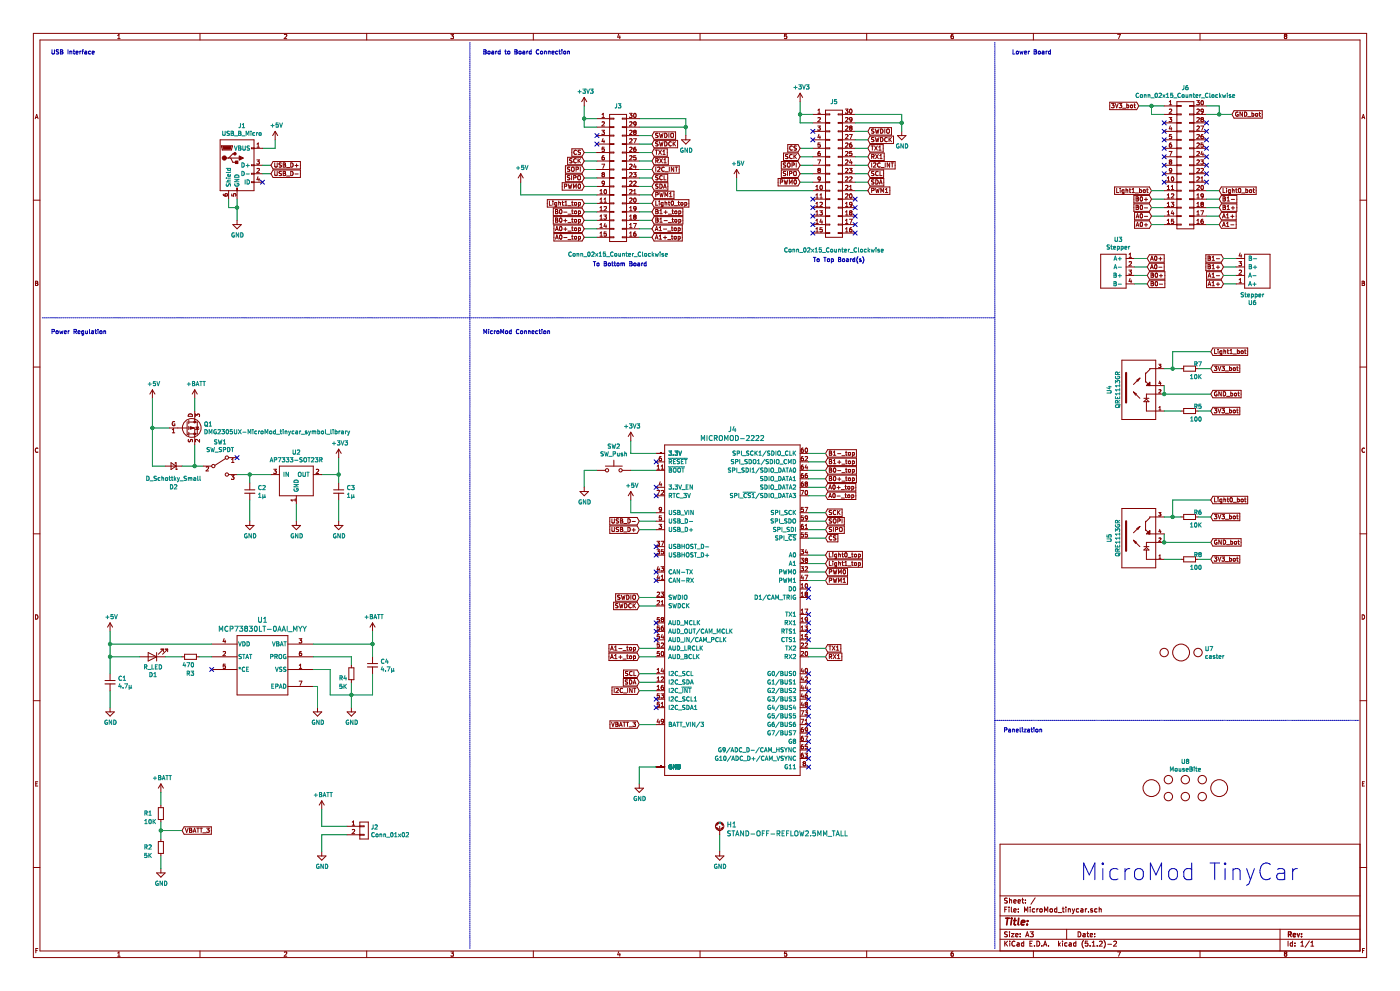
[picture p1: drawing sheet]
EESchema Schematic File Version 4
LIBS:MicroMod_tinycar-cache
EELAYER 29 0
EELAYER END
$Descr A3 16535 11693
encoding utf-8
Sheet 1 1
Title ""
Date ""
Rev ""
Comp ""
Comment1 ""
Comment2 ""
Comment3 ""
Comment4 ""
$EndDescr
$Comp
L MicroMod_tinycar-rescue:MICROMOD-2222-MicroMod_tinycar_symbol_library J4
U 1 1
P 8650 7350
F 0 "J4" H 8650 9636 59  0000 C CNN
F 1 "MICROMOD-2222" H 8650 9531 59  0000 C CNN
F 2 "MicroMod_tinycar_footprint_library:M.2-CONNECTOR-E" H 8650 7350 50  0001 C CNN
F 3 "" H 8650 7350 50  0001 C CNN
	1    8650 7350
	1    0    0    -1  
$EndComp
Text GLabel 7550 6250 0    50   Input ~ 0
USB_D+
Text GLabel 7550 6150 0    50   Input ~ 0
USB_D-
$Comp
L MicroMod_tinycar-rescue:SW_Push-MicroMod_tinycar_symbol_library SW2
U 1 1
P 7250 5550
F 0 "SW2" H 7250 5835 50  0000 C CNN
F 1 "SW_Push" H 7250 5744 50  0000 C CNN
F 2 "MicroMod_tinycar_footprint_library:SW_TL1015AF160QG" H 7250 5750 50  0001 C CNN
F 3 "~" H 7250 5750 50  0001 C CNN
	1    7250 5550
	1    0    0    -1  
$EndComp
$Comp
L MicroMod_tinycar-rescue:GND-MicroMod_tinycar_symbol_library #PWR019
U 1 1
P 6900 5750
F 0 "#PWR019" H 6900 5500 50  0001 C CNN
F 1 "GND" H 6905 5577 50  0000 C CNN
F 2 "" H 6900 5750 50  0001 C CNN
F 3 "" H 6900 5750 50  0001 C CNN
	1    6900 5750
	1    0    0    -1  
$EndComp
Wire Wire Line
	7050 5550 6900 5550
Wire Wire Line
	6900 5550 6900 5750
$Comp
L MicroMod_tinycar-rescue:QRE1113GR U4
U 1 1
P 13450 4650
F 0 "U4" V 13100 4700 50  0000 C CNN
F 1 "QRE1113GR" V 13200 4700 50  0000 C CNN
F 2 "MicroMod_tinycar_footprint_library:QRE1113GR" H 13050 5200 50  0001 L BNN
F 3 "" H 13450 4650 50  0001 L BNN
F 4 "QRE1113GR" H 13250 5300 50  0001 L BNN "MP"
F 5 "5" H 13450 4650 50  0001 L BNN "PARTREV"
	1    13450 4650
	1    0    0    -1  
$EndComp
$Comp
L MicroMod_tinycar-rescue:R_Small-MicroMod_tinycar_symbol_library R5
U 1 1
P 14050 4850
F 0 "R5" V 14100 4700 50  0000 L CNN
F 1 "100" V 13950 4700 50  0000 L CNN
F 2 "MicroMod_tinycar_footprint_library:R_0805_2012Metric" H 14050 4850 50  0001 C CNN
F 3 "~" H 14050 4850 50  0001 C CNN
	1    14050 4850
	0    -1   -1   0   
$EndComp
$Comp
L MicroMod_tinycar-rescue:R_Small-MicroMod_tinycar_symbol_library R7
U 1 1
P 14050 4350
F 0 "R7" V 14100 4200 50  0000 L CNN
F 1 "10K" V 13950 4200 50  0000 L CNN
F 2 "MicroMod_tinycar_footprint_library:R_0805_2012Metric" H 14050 4350 50  0001 C CNN
F 3 "~" H 14050 4350 50  0001 C CNN
	1    14050 4350
	0    -1   -1   0   
$EndComp
Text GLabel 14300 4150 2    50   Input ~ 0
Light1_bot
Wire Wire Line
	13750 4550 13750 4650
$Comp
L MicroMod_tinycar-rescue:C_Small-MicroMod_tinycar_symbol_library C2
U 1 1
P 2950 5800
F 0 "C2" H 3042 5846 50  0000 L CNN
F 1 "1μ" H 3042 5755 50  0000 L CNN
F 2 "MicroMod_tinycar_footprint_library:C_0805_2012Metric" H 2950 5800 50  0001 C CNN
F 3 "~" H 2950 5800 50  0001 C CNN
	1    2950 5800
	1    0    0    -1  
$EndComp
$Comp
L MicroMod_tinycar-rescue:C_Small-MicroMod_tinycar_symbol_library C3
U 1 1
P 4000 5800
F 0 "C3" H 4092 5846 50  0000 L CNN
F 1 "1μ" H 4092 5755 50  0000 L CNN
F 2 "MicroMod_tinycar_footprint_library:C_0805_2012Metric" H 4000 5800 50  0001 C CNN
F 3 "~" H 4000 5800 50  0001 C CNN
	1    4000 5800
	1    0    0    -1  
$EndComp
Wire Wire Line
	2950 5600 3200 5600
Wire Wire Line
	2950 5600 2950 5700
Wire Wire Line
	3800 5600 4000 5600
Wire Wire Line
	4000 5600 4000 5700
Connection ~ 4000 5600
$Comp
L MicroMod_tinycar-rescue:GND-MicroMod_tinycar_symbol_library #PWR08
U 1 1
P 2950 6150
F 0 "#PWR08" H 2950 5900 50  0001 C CNN
F 1 "GND" H 2955 5977 50  0000 C CNN
F 2 "" H 2950 6150 50  0001 C CNN
F 3 "" H 2950 6150 50  0001 C CNN
	1    2950 6150
	1    0    0    -1  
$EndComp
$Comp
L MicroMod_tinycar-rescue:GND-MicroMod_tinycar_symbol_library #PWR010
U 1 1
P 3500 6150
F 0 "#PWR010" H 3500 5900 50  0001 C CNN
F 1 "GND" H 3505 5977 50  0000 C CNN
F 2 "" H 3500 6150 50  0001 C CNN
F 3 "" H 3500 6150 50  0001 C CNN
	1    3500 6150
	1    0    0    -1  
$EndComp
$Comp
L MicroMod_tinycar-rescue:GND-MicroMod_tinycar_symbol_library #PWR015
U 1 1
P 4000 6150
F 0 "#PWR015" H 4000 5900 50  0001 C CNN
F 1 "GND" H 4005 5977 50  0000 C CNN
F 2 "" H 4000 6150 50  0001 C CNN
F 3 "" H 4000 6150 50  0001 C CNN
	1    4000 6150
	1    0    0    -1  
$EndComp
$Comp
L MicroMod_tinycar-rescue:C_Small-MicroMod_tinycar_symbol_library C1
U 1 1
P 1300 8050
F 0 "C1" H 1392 8096 50  0000 L CNN
F 1 "4.7μ" H 1392 8005 50  0000 L CNN
F 2 "MicroMod_tinycar_footprint_library:C_0805_2012Metric" H 1300 8050 50  0001 C CNN
F 3 "~" H 1300 8050 50  0001 C CNN
	1    1300 8050
	1    0    0    -1  
$EndComp
$Comp
L MicroMod_tinycar-rescue:MCP73830LT-0AAI_MYY U1
U 1 1
P 3100 7750
F 0 "U1" H 3100 8187 60  0000 C CNN
F 1 "MCP73830LT-0AAI_MYY" H 3100 8081 60  0000 C CNN
F 2 "MicroMod_tinycar_footprint_library:MCP73830LT-0AAI&slash_MYY" H 3100 8090 60  0001 C CNN
F 3 "" H 2500 7850 60  0000 C CNN
	1    3100 7750
	1    0    0    -1  
$EndComp
$Comp
L MicroMod_tinycar-rescue:R_Small-MicroMod_tinycar_symbol_library R3
U 1 1
P 2250 7750
F 0 "R3" V 2050 7700 50  0000 L CNN
F 1 "470" V 2150 7700 50  0000 L CNN
F 2 "MicroMod_tinycar_footprint_library:R_0805_2012Metric" H 2250 7750 50  0001 C CNN
F 3 "~" H 2250 7750 50  0001 C CNN
	1    2250 7750
	0    -1   -1   0   
$EndComp
$Comp
L MicroMod_tinycar-rescue:C_Small-MicroMod_tinycar_symbol_library C4
U 1 1
P 4400 7850
F 0 "C4" H 4492 7896 50  0000 L CNN
F 1 "4.7μ" H 4492 7805 50  0000 L CNN
F 2 "MicroMod_tinycar_footprint_library:C_0805_2012Metric" H 4400 7850 50  0001 C CNN
F 3 "~" H 4400 7850 50  0001 C CNN
	1    4400 7850
	1    0    0    -1  
$EndComp
$Comp
L MicroMod_tinycar-rescue:+5V-MicroMod_tinycar_symbol_library #PWR01
U 1 1
P 1300 7450
F 0 "#PWR01" H 1300 7300 50  0001 C CNN
F 1 "+5V" H 1315 7623 50  0000 C CNN
F 2 "" H 1300 7450 50  0001 C CNN
F 3 "" H 1300 7450 50  0001 C CNN
	1    1300 7450
	1    0    0    -1  
$EndComp
$Comp
L MicroMod_tinycar-rescue:+BATT-MicroMod_tinycar_symbol_library #PWR017
U 1 1
P 4400 7450
F 0 "#PWR017" H 4400 7300 50  0001 C CNN
F 1 "+BATT" H 4415 7623 50  0000 C CNN
F 2 "" H 4400 7450 50  0001 C CNN
F 3 "" H 4400 7450 50  0001 C CNN
	1    4400 7450
	1    0    0    -1  
$EndComp
Wire Wire Line
	1300 7450 1300 7600
$Comp
L MicroMod_tinycar-rescue:GND-MicroMod_tinycar_symbol_library #PWR02
U 1 1
P 1300 8350
F 0 "#PWR02" H 1300 8100 50  0001 C CNN
F 1 "GND" H 1305 8177 50  0000 C CNN
F 2 "" H 1300 8350 50  0001 C CNN
F 3 "" H 1300 8350 50  0001 C CNN
	1    1300 8350
	1    0    0    -1  
$EndComp
Wire Wire Line
	1300 8150 1300 8350
Wire Wire Line
	4400 7450 4400 7600
Wire Wire Line
	3700 7600 4400 7600
Connection ~ 4400 7600
Wire Wire Line
	4400 7600 4400 7750
$Comp
L MicroMod_tinycar-rescue:GND-MicroMod_tinycar_symbol_library #PWR016
U 1 1
P 4150 8350
F 0 "#PWR016" H 4150 8100 50  0001 C CNN
F 1 "GND" H 4155 8177 50  0000 C CNN
F 2 "" H 4150 8350 50  0001 C CNN
F 3 "" H 4150 8350 50  0001 C CNN
	1    4150 8350
	1    0    0    -1  
$EndComp
Wire Wire Line
	3700 7750 4150 7750
Wire Wire Line
	4150 7750 4150 7850
Wire Wire Line
	4150 8050 4150 8200
Wire Wire Line
	4400 7950 4400 8200
Wire Wire Line
	4400 8200 4150 8200
Connection ~ 4150 8200
Wire Wire Line
	4150 8200 4150 8350
Wire Wire Line
	3700 7900 3900 7900
Wire Wire Line
	3900 7900 3900 8200
Wire Wire Line
	3900 8200 4150 8200
$Comp
L MicroMod_tinycar-rescue:LED-MicroMod_tinycar_symbol_library D1
U 1 1
P 1800 7750
F 0 "D1" H 1793 7966 50  0000 C CNN
F 1 "R_LED" H 1793 7875 50  0000 C CNN
F 2 "MicroMod_tinycar_footprint_library:LED_0805_2012Metric" H 1800 7750 50  0001 C CNN
F 3 "~" H 1800 7750 50  0001 C CNN
	1    1800 7750
	-1   0    0    1   
$EndComp
Wire Wire Line
	1300 7600 2500 7600
Wire Wire Line
	1300 7600 1300 7750
Connection ~ 1300 7600
Wire Wire Line
	1300 7750 1650 7750
Connection ~ 1300 7750
Wire Wire Line
	1300 7750 1300 7950
Wire Wire Line
	1950 7750 2150 7750
Wire Wire Line
	2350 7750 2500 7750
$Comp
L MicroMod_tinycar-rescue:R_Small-MicroMod_tinycar_symbol_library R4
U 1 1
P 4150 7950
F 0 "R4" H 4000 7900 50  0000 L CNN
F 1 "5K" H 4000 7800 50  0000 L CNN
F 2 "MicroMod_tinycar_footprint_library:R_0805_2012Metric" H 4150 7950 50  0001 C CNN
F 3 "~" H 4150 7950 50  0001 C CNN
	1    4150 7950
	1    0    0    -1  
$EndComp
$Comp
L MicroMod_tinycar-rescue:+BATT-MicroMod_tinycar_symbol_library #PWR06
U 1 1
P 2300 4700
F 0 "#PWR06" H 2300 4550 50  0001 C CNN
F 1 "+BATT" H 2315 4873 50  0000 C CNN
F 2 "" H 2300 4700 50  0001 C CNN
F 3 "" H 2300 4700 50  0001 C CNN
	1    2300 4700
	1    0    0    -1  
$EndComp
$Comp
L MicroMod_tinycar-rescue:+5V-MicroMod_tinycar_symbol_library #PWR03
U 1 1
P 1800 4700
F 0 "#PWR03" H 1800 4550 50  0001 C CNN
F 1 "+5V" H 1815 4873 50  0000 C CNN
F 2 "" H 1800 4700 50  0001 C CNN
F 3 "" H 1800 4700 50  0001 C CNN
	1    1800 4700
	1    0    0    -1  
$EndComp
Wire Wire Line
	1800 4700 1800 5050
Wire Wire Line
	1800 5050 2000 5050
Wire Wire Line
	2300 4700 2300 4850
Wire Wire Line
	9550 6550 9750 6550
Wire Wire Line
	9750 6650 9550 6650
Wire Wire Line
	4000 5400 4000 5600
$Comp
L MicroMod_tinycar-rescue:+3V3-MicroMod_tinycar_symbol_library #PWR014
U 1 1
P 4000 5400
F 0 "#PWR014" H 4000 5250 50  0001 C CNN
F 1 "+3V3" H 4015 5573 50  0000 C CNN
F 2 "" H 4000 5400 50  0001 C CNN
F 3 "" H 4000 5400 50  0001 C CNN
	1    4000 5400
	1    0    0    -1  
$EndComp
$Comp
L MicroMod_tinycar-rescue:SW_SPDT-MicroMod_tinycar_symbol_library SW1
U 1 1
P 2600 5500
F 0 "SW1" H 2600 5785 50  0000 C CNN
F 1 "SW_SPDT" H 2600 5694 50  0000 C CNN
F 2 "MicroMod_tinycar_footprint_library:SW_PCM12SMTR" H 2600 5500 50  0001 C CNN
F 3 "~" H 2600 5500 50  0001 C CNN
	1    2600 5500
	1    0    0    -1  
$EndComp
Wire Wire Line
	2800 5600 2950 5600
Connection ~ 2950 5600
Wire Wire Line
	2400 5500 2300 5500
Wire Wire Line
	2300 5500 2300 5250
Wire Wire Line
	13750 4350 13850 4350
Connection ~ 13850 4350
Text GLabel 14400 2250 2    50   Input ~ 0
Light0_bot
Text GLabel 13600 2250 0    50   Input ~ 0
Light1_bot
$Comp
L MicroMod_tinycar-rescue:Conn_02x15_Counter_Clockwise J6
U 1 1
P 13950 1950
F 0 "J6" H 14000 2865 50  0000 C CNN
F 1 "Conn_02x15_Counter_Clockwise" H 14000 2774 50  0000 C CNN
F 2 "MicroMod_tinycar_footprint_library:Bottom_adapter" H 13950 1950 50  0001 C CNN
F 3 "~" H 13950 1950 50  0001 C CNN
	1    13950 1950
	1    0    0    -1  
$EndComp
$Comp
L MicroMod_tinycar-rescue:DMG2305UX-MicroMod_tinycar_symbol_library Q1
U 1 1
P 2200 5050
F 0 "Q1" H 2406 5096 50  0000 L CNN
F 1 "DMG2305UX-MicroMod_tinycar_symbol_library" H 2406 5005 50  0000 L CNN
F 2 "MicroMod_tinycar_footprint_library:DMG2305UX_SOT-23" H 2200 5550 50  0001 C CIN
F 3 "" H 2200 5050 50  0001 L CNN
	1    2200 5050
	1    0    0    -1  
$EndComp
NoConn ~ 2500 7900
$Comp
L MicroMod_tinycar-rescue:Stepper U6
U 1 1
P 14800 3250
F 0 "U6" H 14808 3575 50  0000 C CNN
F 1 "Stepper" H 14808 3484 50  0000 C CNN
F 2 "MicroMod_tinycar_footprint_library:Mini_Stepper" H 14850 3250 50  0001 C CNN
F 3 "" H 14850 3250 50  0001 C CNN
	1    14800 3250
	-1   0    0    1   
$EndComp
$Comp
L MicroMod_tinycar-rescue:Stepper U3
U 1 1
P 13200 3150
F 0 "U3" H 13208 3475 50  0000 C CNN
F 1 "Stepper" H 13208 3384 50  0000 C CNN
F 2 "MicroMod_tinycar_footprint_library:Mini_Stepper" H 13250 3150 50  0001 C CNN
F 3 "" H 13250 3150 50  0001 C CNN
	1    13200 3150
	1    0    0    -1  
$EndComp
Wire Wire Line
	13600 2250 13750 2250
Wire Wire Line
	14250 2250 14400 2250
Wire Wire Line
	1800 5050 1800 5500
Connection ~ 1800 5050
$Comp
L MicroMod_tinycar-rescue:D_Schottky_Small D2
U 1 1
P 2050 5500
F 0 "D2" H 2050 5750 50  0000 C CNN
F 1 "D_Schottky_Small" H 2050 5650 50  0000 C CNN
F 2 "MicroMod_tinycar_footprint_library:D_0805_2012Metric" V 2050 5500 50  0001 C CNN
F 3 "~" V 2050 5500 50  0001 C CNN
	1    2050 5500
	-1   0    0    1   
$EndComp
Wire Wire Line
	1800 5500 1950 5500
Wire Wire Line
	2150 5500 2300 5500
Connection ~ 2300 5500
$Comp
L MicroMod_tinycar-rescue:GND-MicroMod_tinycar_symbol_library #PWR011
U 1 1
P 3750 8350
F 0 "#PWR011" H 3750 8100 50  0001 C CNN
F 1 "GND" H 3755 8177 50  0000 C CNN
F 2 "" H 3750 8350 50  0001 C CNN
F 3 "" H 3750 8350 50  0001 C CNN
	1    3750 8350
	1    0    0    -1  
$EndComp
Wire Wire Line
	3750 8100 3750 8350
Wire Wire Line
	3700 8100 3750 8100
Text GLabel 9750 5750 2    50   Input ~ 0
A0+_top
Text GLabel 9750 5550 2    50   Input ~ 0
B0-_top
Text GLabel 9750 5650 2    50   Input ~ 0
B0+_top
Text GLabel 9750 5850 2    50   Input ~ 0
A0-_top
Wire Wire Line
	9550 5550 9750 5550
Wire Wire Line
	9750 5650 9550 5650
Wire Wire Line
	9550 5750 9750 5750
Wire Wire Line
	9750 5850 9550 5850
Text GLabel 9750 5350 2    50   Input ~ 0
B1-_top
Text GLabel 9750 5450 2    50   Input ~ 0
B1+_top
Text GLabel 7550 7650 0    50   Input ~ 0
A1-_top
Text GLabel 7550 7750 0    50   Input ~ 0
A1+_top
Wire Wire Line
	9550 5450 9750 5450
Wire Wire Line
	9550 5350 9750 5350
Wire Wire Line
	7450 5550 7750 5550
Wire Wire Line
	7550 6150 7750 6150
Wire Wire Line
	7550 6250 7750 6250
Wire Wire Line
	7550 7650 7750 7650
Wire Wire Line
	7750 7750 7550 7750
$Comp
L MicroMod_tinycar-rescue:GND-MicroMod_tinycar_symbol_library #PWR022
U 1 1
P 7550 9250
F 0 "#PWR022" H 7550 9000 50  0001 C CNN
F 1 "GND" H 7555 9077 50  0000 C CNN
F 2 "" H 7550 9250 50  0001 C CNN
F 3 "" H 7550 9250 50  0001 C CNN
	1    7550 9250
	1    0    0    -1  
$EndComp
Wire Wire Line
	7550 9050 7550 9250
Wire Wire Line
	7750 9050 7550 9050
$Comp
L MicroMod_tinycar-rescue:+3V3-MicroMod_tinycar_symbol_library #PWR020
U 1 1
P 7450 5200
F 0 "#PWR020" H 7450 5050 50  0001 C CNN
F 1 "+3V3" H 7465 5373 50  0000 C CNN
F 2 "" H 7450 5200 50  0001 C CNN
F 3 "" H 7450 5200 50  0001 C CNN
	1    7450 5200
	1    0    0    -1  
$EndComp
Wire Wire Line
	7450 5200 7450 5350
Wire Wire Line
	7450 5350 7750 5350
Wire Wire Line
	8500 9850 8500 10050
$Comp
L MicroMod_tinycar-rescue:GND-MicroMod_tinycar_symbol_library #PWR024
U 1 1
P 8500 10050
F 0 "#PWR024" H 8500 9800 50  0001 C CNN
F 1 "GND" H 8505 9877 50  0000 C CNN
F 2 "" H 8500 10050 50  0001 C CNN
F 3 "" H 8500 10050 50  0001 C CNN
	1    8500 10050
	1    0    0    -1  
$EndComp
$Comp
L MicroMod_tinycar-rescue:STAND-OFF-REFLOW2.5MM_TALL-MicroMod_tinycar_symbol_library H1
U 1 1
P 8500 9750
F 0 "H1" H 8580 9771 59  0000 L CNN
F 1 "STAND-OFF-REFLOW2.5MM_TALL" H 8580 9666 59  0000 L CNN
F 2 "MicroMod_tinycar_footprint_library:STAND-OFF-REFLOW-M2.5" H 8500 9750 50  0001 C CNN
F 3 "" H 8500 9750 50  0001 C CNN
	1    8500 9750
	1    0    0    -1  
$EndComp
Wire Wire Line
	3250 1750 3100 1750
Wire Wire Line
	3250 1650 3250 1750
$Comp
L MicroMod_tinycar-rescue:+5V-MicroMod_tinycar_symbol_library #PWR09
U 1 1
P 3250 1650
F 0 "#PWR09" H 3250 1500 50  0001 C CNN
F 1 "+5V" H 3265 1823 50  0000 C CNN
F 2 "" H 3250 1650 50  0001 C CNN
F 3 "" H 3250 1650 50  0001 C CNN
	1    3250 1650
	1    0    0    -1  
$EndComp
$Comp
L MicroMod_tinycar-rescue:USB_B_Micro J1
U 1 1
P 2800 1950
F 0 "J1" H 2857 2417 50  0000 C CNN
F 1 "USB_B_Micro" H 2857 2326 50  0000 C CNN
F 2 "MicroMod_tinycar_footprint_library:USB_Micro-B_Molex_47346-0001" H 2950 1900 50  0001 C CNN
F 3 "" H 2950 1900 50  0001 C CNN
	1    2800 1950
	1    0    0    -1  
$EndComp
$Comp
L MicroMod_tinycar-rescue:GND-MicroMod_tinycar_symbol_library #PWR07
U 1 1
P 2800 2600
F 0 "#PWR07" H 2800 2350 50  0001 C CNN
F 1 "GND" H 2805 2427 50  0000 C CNN
F 2 "" H 2800 2600 50  0001 C CNN
F 3 "" H 2800 2600 50  0001 C CNN
	1    2800 2600
	1    0    0    -1  
$EndComp
Wire Wire Line
	3100 1950 3200 1950
Wire Wire Line
	3100 2050 3200 2050
Text GLabel 3200 2050 2    50   Input ~ 0
USB_D-
Text GLabel 3200 1950 2    50   Input ~ 0
USB_D+
NoConn ~ 3100 2150
$Comp
L MicroMod_tinycar-rescue:Conn_02x15_Counter_Clockwise J5
U 1 1
P 9800 2050
F 0 "J5" H 9850 2900 50  0000 C CNN
F 1 "Conn_02x15_Counter_Clockwise" H 9850 1150 50  0000 C CNN
F 2 "MicroMod_tinycar_footprint_library:Top_adapter" H 9800 2050 50  0001 C CNN
F 3 "~" H 9800 2050 50  0001 C CNN
	1    9800 2050
	1    0    0    -1  
$EndComp
Text Notes 7000 3150 0    50   ~ 0
To Bottom Board
Text Notes 9600 3100 0    50   ~ 0
To Top Board(s)
Wire Notes Line
	500  3750 11750 3750
Wire Notes Line
	11750 500  11750 11200
Text Notes 600  650  0    50   ~ 0
USB Interface
Text Notes 600  3950 0    50   ~ 0
Power Regulation
Text Notes 5700 650  0    50   ~ 0
Board to Board Connection
Text Notes 5700 3950 0    50   ~ 0
MicroMod Connection
Text Notes 11950 650  0    50   ~ 0
Lower Board
$Comp
L MicroMod_tinycar-rescue:+3V3-MicroMod_tinycar_symbol_library #PWR026
U 1 1
P 9450 1200
F 0 "#PWR026" H 9450 1050 50  0001 C CNN
F 1 "+3V3" H 9465 1373 50  0000 C CNN
F 2 "" H 9450 1200 50  0001 C CNN
F 3 "" H 9450 1200 50  0001 C CNN
	1    9450 1200
	1    0    0    -1  
$EndComp
$Comp
L MicroMod_tinycar-rescue:GND-MicroMod_tinycar_symbol_library #PWR027
U 1 1
P 10650 1550
F 0 "#PWR027" H 10650 1300 50  0001 C CNN
F 1 "GND" H 10655 1377 50  0000 C CNN
F 2 "" H 10650 1550 50  0001 C CNN
F 3 "" H 10650 1550 50  0001 C CNN
	1    10650 1550
	1    0    0    -1  
$EndComp
Wire Wire Line
	9450 1200 9450 1350
Wire Wire Line
	9450 1350 9600 1350
Wire Wire Line
	10650 1350 10650 1450
Connection ~ 10650 1450
Wire Wire Line
	10650 1450 10650 1550
Text GLabel 7550 8050 0    50   Input ~ 0
SDA
Text GLabel 7550 7950 0    50   Input ~ 0
SCL
Text GLabel 7550 8150 0    50   Input ~ 0
I2C_INT
Wire Wire Line
	10100 1350 10650 1350
Wire Wire Line
	10100 1450 10650 1450
Text GLabel 9750 6050 2    50   Input ~ 0
SCK
Text GLabel 9750 6150 2    50   Input ~ 0
SOPI
Text GLabel 9750 6250 2    50   Input ~ 0
SIPO
Text GLabel 9750 6350 2    50   Input ~ 0
CS
$Comp
L MicroMod_tinycar-rescue:+BATT-MicroMod_tinycar_symbol_library #PWR04
U 1 1
P 1900 9350
F 0 "#PWR04" H 1900 9200 50  0001 C CNN
F 1 "+BATT" H 1915 9523 50  0000 C CNN
F 2 "" H 1900 9350 50  0001 C CNN
F 3 "" H 1900 9350 50  0001 C CNN
	1    1900 9350
	1    0    0    -1  
$EndComp
Wire Wire Line
	1900 9500 1900 9350
$Comp
L MicroMod_tinycar-rescue:+5V-MicroMod_tinycar_symbol_library #PWR021
U 1 1
P 7450 5900
F 0 "#PWR021" H 7450 5750 50  0001 C CNN
F 1 "+5V" H 7465 6073 50  0000 C CNN
F 2 "" H 7450 5900 50  0001 C CNN
F 3 "" H 7450 5900 50  0001 C CNN
	1    7450 5900
	1    0    0    -1  
$EndComp
Wire Wire Line
	7750 6050 7450 6050
Wire Wire Line
	7450 6050 7450 5900
NoConn ~ 7750 5850
NoConn ~ 7750 5750
NoConn ~ 7750 5450
Text GLabel 9750 6850 2    50   Input ~ 0
PWM1
Text GLabel 9750 6750 2    50   Input ~ 0
PWM0
Text GLabel 9750 7750 2    50   Input ~ 0
RX1
Text GLabel 9750 7650 2    50   Input ~ 0
TX1
Text GLabel 9750 6650 2    50   Input ~ 0
Light1_top
Text GLabel 9750 6550 2    50   Input ~ 0
Light0_top
$Comp
L MicroMod_tinycar-rescue:Conn_01x02 J2
U 1 1
P 4300 9750
F 0 "J2" H 4378 9741 50  0000 L CNN
F 1 "Conn_01x02" H 4378 9650 50  0000 L CNN
F 2 "MicroMod_tinycar_footprint_library:JST_PH_S2B-PH-K_1x02_P2.00mm_Horizontal" H 4300 9750 50  0001 C CNN
F 3 "~" H 4300 9750 50  0001 C CNN
	1    4300 9750
	1    0    0    -1  
$EndComp
$Comp
L MicroMod_tinycar-rescue:GND-MicroMod_tinycar_symbol_library #PWR013
U 1 1
P 3800 10050
F 0 "#PWR013" H 3800 9800 50  0001 C CNN
F 1 "GND" H 3805 9877 50  0000 C CNN
F 2 "" H 3800 10050 50  0001 C CNN
F 3 "" H 3800 10050 50  0001 C CNN
	1    3800 10050
	1    0    0    -1  
$EndComp
$Comp
L MicroMod_tinycar-rescue:+BATT-MicroMod_tinycar_symbol_library #PWR012
U 1 1
P 3800 9550
F 0 "#PWR012" H 3800 9400 50  0001 C CNN
F 1 "+BATT" H 3815 9723 50  0000 C CNN
F 2 "" H 3800 9550 50  0001 C CNN
F 3 "" H 3800 9550 50  0001 C CNN
	1    3800 9550
	1    0    0    -1  
$EndComp
Wire Wire Line
	4100 9750 3800 9750
Wire Wire Line
	3800 9750 3800 9550
Wire Wire Line
	4100 9850 3800 9850
Wire Wire Line
	3800 9850 3800 10050
Wire Wire Line
	14400 1250 14400 1350
Connection ~ 14400 1350
Wire Wire Line
	13600 1250 13750 1250
Wire Wire Line
	13600 1250 13600 1350
Wire Wire Line
	13600 1350 13750 1350
Wire Wire Line
	14250 1250 14400 1250
Wire Wire Line
	14250 1350 14400 1350
$Comp
L MicroMod_tinycar-rescue:R_Small-MicroMod_tinycar_symbol_library R1
U 1 1
P 1900 9600
F 0 "R1" H 2000 9600 50  0000 L CNN
F 1 "10K" H 1950 9700 50  0000 L CNN
F 2 "MicroMod_tinycar_footprint_library:R_0805_2012Metric" H 1900 9600 50  0001 C CNN
F 3 "~" H 1900 9600 50  0001 C CNN
	1    1900 9600
	-1   0    0    1   
$EndComp
$Comp
L MicroMod_tinycar-rescue:R_Small-MicroMod_tinycar_symbol_library R2
U 1 1
P 1900 10000
F 0 "R2" H 2000 10000 50  0000 L CNN
F 1 "5K" H 2000 10100 50  0000 L CNN
F 2 "MicroMod_tinycar_footprint_library:R_0805_2012Metric" H 1900 10000 50  0001 C CNN
F 3 "~" H 1900 10000 50  0001 C CNN
	1    1900 10000
	-1   0    0    1   
$EndComp
$Comp
L MicroMod_tinycar-rescue:GND-MicroMod_tinycar_symbol_library #PWR05
U 1 1
P 1900 10250
F 0 "#PWR05" H 1900 10000 50  0001 C CNN
F 1 "GND" H 1905 10077 50  0000 C CNN
F 2 "" H 1900 10250 50  0001 C CNN
F 3 "" H 1900 10250 50  0001 C CNN
	1    1900 10250
	1    0    0    -1  
$EndComp
Wire Wire Line
	1900 9700 1900 9800
Wire Wire Line
	1900 10100 1900 10250
Text GLabel 2150 9800 2    50   Input ~ 0
VBATT_3
Wire Wire Line
	1900 9800 2150 9800
Connection ~ 1900 9800
Wire Wire Line
	1900 9800 1900 9900
Text GLabel 7550 8550 0    50   Input ~ 0
VBATT_3
Wire Wire Line
	7550 8550 7750 8550
Text GLabel 7550 7150 0    50   Input ~ 0
SWDCK
Text GLabel 7550 7050 0    50   Input ~ 0
SWDIO
Wire Wire Line
	2800 2450 2800 2600
Wire Wire Line
	2700 2450 2800 2450
Wire Wire Line
	2700 2350 2700 2450
Connection ~ 2800 2450
Wire Wire Line
	2800 2350 2800 2450
NoConn ~ 2800 5400
$Comp
L MicroMod_tinycar-rescue:AP7333-SOT23R U2
U 1 1
P 3500 5600
F 0 "U2" H 3500 5865 50  0000 C CNN
F 1 "AP7333-SOT23R" H 3500 5774 50  0000 C CNN
F 2 "MicroMod_tinycar_footprint_library:AP7333_SOT-23" H 3500 5600 50  0001 C CNN
F 3 "" H 3500 5600 50  0001 C CNN
	1    3500 5600
	1    0    0    -1  
$EndComp
Wire Wire Line
	3500 5950 3500 6150
Wire Wire Line
	2950 5900 2950 6150
Wire Wire Line
	4000 5900 4000 6150
Text GLabel 13450 1250 0    50   Input ~ 0
3V3_bot
Wire Wire Line
	13600 1250 13450 1250
Connection ~ 13600 1250
Text GLabel 14550 1350 2    50   Input ~ 0
GND_bot
Wire Wire Line
	14400 1350 14550 1350
Text GLabel 14300 4850 2    50   Input ~ 0
3V3_bot
Text GLabel 14300 4350 2    50   Input ~ 0
3V3_bot
Text GLabel 14300 4650 2    50   Input ~ 0
GND_bot
Wire Wire Line
	13850 4350 13950 4350
Connection ~ 13750 4650
Wire Wire Line
	13750 4650 14300 4650
Wire Wire Line
	13750 4850 13950 4850
Wire Wire Line
	14150 4850 14300 4850
Wire Wire Line
	14150 4350 14300 4350
Wire Wire Line
	13850 4150 14300 4150
Wire Wire Line
	13850 4150 13850 4350
$Comp
L MicroMod_tinycar-rescue:QRE1113GR U5
U 1 1
P 13450 6400
F 0 "U5" V 13100 6450 50  0000 C CNN
F 1 "QRE1113GR" V 13200 6450 50  0000 C CNN
F 2 "MicroMod_tinycar_footprint_library:QRE1113GR" H 13050 6950 50  0001 L BNN
F 3 "" H 13450 6400 50  0001 L BNN
F 4 "QRE1113GR" H 13250 7050 50  0001 L BNN "MP"
F 5 "5" H 13450 6400 50  0001 L BNN "PARTREV"
	1    13450 6400
	1    0    0    -1  
$EndComp
$Comp
L MicroMod_tinycar-rescue:R_Small-MicroMod_tinycar_symbol_library R8
U 1 1
P 14050 6600
F 0 "R8" V 14100 6450 50  0000 L CNN
F 1 "100" V 13950 6450 50  0000 L CNN
F 2 "MicroMod_tinycar_footprint_library:R_0805_2012Metric" H 14050 6600 50  0001 C CNN
F 3 "~" H 14050 6600 50  0001 C CNN
	1    14050 6600
	0    -1   -1   0   
$EndComp
$Comp
L MicroMod_tinycar-rescue:R_Small-MicroMod_tinycar_symbol_library R6
U 1 1
P 14050 6100
F 0 "R6" V 14100 5950 50  0000 L CNN
F 1 "10K" V 13950 5950 50  0000 L CNN
F 2 "MicroMod_tinycar_footprint_library:R_0805_2012Metric" H 14050 6100 50  0001 C CNN
F 3 "~" H 14050 6100 50  0001 C CNN
	1    14050 6100
	0    -1   -1   0   
$EndComp
Wire Wire Line
	13750 6300 13750 6400
Wire Wire Line
	13750 6100 13850 6100
Connection ~ 13850 6100
Text GLabel 14300 6600 2    50   Input ~ 0
3V3_bot
Text GLabel 14300 6100 2    50   Input ~ 0
3V3_bot
Text GLabel 14300 6400 2    50   Input ~ 0
GND_bot
Wire Wire Line
	13850 6100 13950 6100
Connection ~ 13750 6400
Wire Wire Line
	13750 6400 14300 6400
Wire Wire Line
	13750 6600 13950 6600
Wire Wire Line
	14150 6600 14300 6600
Wire Wire Line
	14150 6100 14300 6100
Wire Wire Line
	13850 5900 14300 5900
Wire Wire Line
	13850 5900 13850 6100
NoConn ~ 10100 2350
NoConn ~ 10100 2450
NoConn ~ 10100 2550
NoConn ~ 10100 2650
NoConn ~ 10100 2750
NoConn ~ 9600 2750
NoConn ~ 9600 2650
NoConn ~ 9600 2550
NoConn ~ 7750 6750
NoConn ~ 7750 6850
NoConn ~ 7750 7350
NoConn ~ 7750 7450
NoConn ~ 7750 7550
NoConn ~ 9550 9050
NoConn ~ 9550 8950
NoConn ~ 9550 8850
NoConn ~ 9550 8750
NoConn ~ 9550 8650
NoConn ~ 9550 8550
NoConn ~ 9550 8450
NoConn ~ 9550 8350
NoConn ~ 9550 8250
NoConn ~ 9550 8150
NoConn ~ 9550 8050
NoConn ~ 9550 7950
NoConn ~ 9550 7550
NoConn ~ 9550 7450
NoConn ~ 9550 7050
NoConn ~ 9550 6950
NoConn ~ 13750 1450
NoConn ~ 13750 1550
NoConn ~ 13750 1650
NoConn ~ 13750 1750
NoConn ~ 13750 1850
NoConn ~ 13750 1950
NoConn ~ 13750 2050
NoConn ~ 13750 2150
NoConn ~ 14250 2150
NoConn ~ 14250 2050
NoConn ~ 14250 1950
NoConn ~ 14250 1850
NoConn ~ 14250 1750
NoConn ~ 14250 1650
NoConn ~ 14250 1550
NoConn ~ 14250 1450
NoConn ~ 9600 2450
NoConn ~ 9600 2350
Text GLabel 13600 2650 0    50   Input ~ 0
A0+
Text GLabel 13600 2550 0    50   Input ~ 0
A0-
Text GLabel 13600 2450 0    50   Input ~ 0
B0-
Text GLabel 13600 2350 0    50   Input ~ 0
B0+
Text GLabel 13550 3050 2    50   Input ~ 0
A0+
Text GLabel 13550 3150 2    50   Input ~ 0
A0-
Text GLabel 13550 3350 2    50   Input ~ 0
B0-
Text GLabel 13550 3250 2    50   Input ~ 0
B0+
Wire Wire Line
	13600 2350 13750 2350
Wire Wire Line
	13750 2450 13600 2450
Wire Wire Line
	13750 2550 13600 2550
Wire Wire Line
	13750 2650 13600 2650
Wire Wire Line
	13400 3250 13550 3250
Wire Wire Line
	13400 3350 13550 3350
Wire Wire Line
	13550 3050 13400 3050
Wire Wire Line
	13400 3150 13550 3150
Text GLabel 14400 2550 2    50   Input ~ 0
A1+
Text GLabel 14400 2650 2    50   Input ~ 0
A1-
Text GLabel 14400 2350 2    50   Input ~ 0
B1-
Text GLabel 14400 2450 2    50   Input ~ 0
B1+
Text GLabel 14450 3350 0    50   Input ~ 0
A1+
Text GLabel 14450 3050 0    50   Input ~ 0
B1-
Text GLabel 14450 3150 0    50   Input ~ 0
B1+
Text GLabel 14450 3250 0    50   Input ~ 0
A1-
Wire Wire Line
	14450 3050 14600 3050
Wire Wire Line
	14600 3150 14450 3150
Wire Wire Line
	14450 3250 14600 3250
Wire Wire Line
	14600 3350 14450 3350
Wire Wire Line
	14250 2650 14400 2650
Wire Wire Line
	14400 2550 14250 2550
Wire Wire Line
	14250 2450 14400 2450
Wire Wire Line
	14400 2350 14250 2350
NoConn ~ 7750 8250
NoConn ~ 7750 8350
Wire Wire Line
	9550 6350 9750 6350
Wire Wire Line
	9550 6250 9750 6250
Wire Wire Line
	9550 6150 9750 6150
Wire Wire Line
	9550 6050 9750 6050
Wire Wire Line
	9550 6750 9750 6750
Wire Wire Line
	9750 6850 9550 6850
Text GLabel 14300 5900 2    50   Input ~ 0
Light0_bot
Wire Wire Line
	7550 7950 7750 7950
Wire Wire Line
	7750 8050 7550 8050
Wire Wire Line
	7550 8150 7750 8150
Wire Notes Line
	5550 500  5550 11200
Text GLabel 10250 2150 2    50   Input ~ 0
SDA
Text GLabel 10250 2050 2    50   Input ~ 0
SCL
Text GLabel 10250 1950 2    50   Input ~ 0
I2C_INT
Text GLabel 9450 2150 0    50   Input ~ 0
PWM0
Wire Wire Line
	9600 2150 9450 2150
Text GLabel 10250 1550 2    50   Input ~ 0
SWDIO
Text GLabel 10250 1650 2    50   Input ~ 0
SWDCK
Wire Wire Line
	9600 2250 8700 2250
Wire Wire Line
	8700 2100 8700 2250
$Comp
L MicroMod_tinycar-rescue:+5V-MicroMod_tinycar_symbol_library #PWR0103
U 1 1
P 8700 2100
F 0 "#PWR0103" H 8700 1950 50  0001 C CNN
F 1 "+5V" H 8715 2273 50  0000 C CNN
F 2 "" H 8700 2100 50  0001 C CNN
F 3 "" H 8700 2100 50  0001 C CNN
	1    8700 2100
	1    0    0    -1  
$EndComp
Wire Wire Line
	7050 2300 6150 2300
Wire Wire Line
	6900 2100 7050 2100
Wire Wire Line
	7050 2000 6900 2000
Wire Wire Line
	6900 1900 7050 1900
Wire Wire Line
	7050 1800 6900 1800
Wire Wire Line
	6150 2150 6150 2300
$Comp
L MicroMod_tinycar-rescue:+5V-MicroMod_tinycar_symbol_library #PWR0101
U 1 1
P 6150 2150
F 0 "#PWR0101" H 6150 2000 50  0001 C CNN
F 1 "+5V" H 6165 2323 50  0000 C CNN
F 2 "" H 6150 2150 50  0001 C CNN
F 3 "" H 6150 2150 50  0001 C CNN
	1    6150 2150
	1    0    0    -1  
$EndComp
Text GLabel 7700 1700 2    50   Input ~ 0
SWDCK
Text GLabel 7700 1600 2    50   Input ~ 0
SWDIO
Wire Wire Line
	7700 2300 7550 2300
Wire Wire Line
	6900 2200 7050 2200
Text GLabel 6900 2200 0    50   Input ~ 0
PWM0
Text GLabel 7700 2300 2    50   Input ~ 0
PWM1
Text GLabel 6900 1800 0    50   Input ~ 0
CS
Text GLabel 6900 2100 0    50   Input ~ 0
SIPO
Text GLabel 6900 2000 0    50   Input ~ 0
SOPI
Text GLabel 6900 1900 0    50   Input ~ 0
SCK
Text GLabel 7700 2000 2    50   Input ~ 0
I2C_INT
Text GLabel 7700 2100 2    50   Input ~ 0
SCL
Text GLabel 7700 2200 2    50   Input ~ 0
SDA
Wire Wire Line
	7550 1500 8100 1500
Wire Wire Line
	7550 1400 8100 1400
Wire Wire Line
	8100 1400 8100 1500
Connection ~ 8100 1500
Wire Wire Line
	8100 1600 8100 1500
Wire Wire Line
	6900 1500 7050 1500
Wire Wire Line
	6900 1400 6900 1500
Wire Wire Line
	6900 1400 7050 1400
Connection ~ 6900 1400
Wire Wire Line
	6900 1250 6900 1400
$Comp
L MicroMod_tinycar-rescue:GND-MicroMod_tinycar_symbol_library #PWR023
U 1 1
P 8100 1600
F 0 "#PWR023" H 8100 1350 50  0001 C CNN
F 1 "GND" H 8105 1427 50  0000 C CNN
F 2 "" H 8100 1600 50  0001 C CNN
F 3 "" H 8100 1600 50  0001 C CNN
	1    8100 1600
	1    0    0    -1  
$EndComp
$Comp
L MicroMod_tinycar-rescue:Conn_02x15_Counter_Clockwise J3
U 1 1
P 7250 2100
F 0 "J3" H 7300 2950 50  0000 C CNN
F 1 "Conn_02x15_Counter_Clockwise" H 7300 1200 50  0000 C CNN
F 2 "MicroMod_tinycar_footprint_library:Bottom_adapter" H 7250 2100 50  0001 C CNN
F 3 "~" H 7250 2100 50  0001 C CNN
	1    7250 2100
	1    0    0    -1  
$EndComp
$Comp
L MicroMod_tinycar-rescue:+3V3-MicroMod_tinycar_symbol_library #PWR018
U 1 1
P 6900 1250
F 0 "#PWR018" H 6900 1100 50  0001 C CNN
F 1 "+3V3" H 6915 1423 50  0000 C CNN
F 2 "" H 6900 1250 50  0001 C CNN
F 3 "" H 6900 1250 50  0001 C CNN
	1    6900 1250
	1    0    0    -1  
$EndComp
Wire Wire Line
	6900 2800 7050 2800
Wire Wire Line
	7050 2700 6900 2700
Wire Wire Line
	6900 2600 7050 2600
Wire Wire Line
	7050 2500 6900 2500
Wire Wire Line
	7550 2800 7700 2800
Wire Wire Line
	7550 2700 7700 2700
Wire Wire Line
	7550 2600 7700 2600
Wire Wire Line
	7550 2500 7700 2500
Text GLabel 7700 2500 2    50   Input ~ 0
B1+_top
Text GLabel 7700 2600 2    50   Input ~ 0
B1-_top
Text GLabel 7700 2800 2    50   Input ~ 0
A1+_top
Text GLabel 7700 2700 2    50   Input ~ 0
A1-_top
Text GLabel 6900 2800 0    50   Input ~ 0
A0-_top
Text GLabel 6900 2600 0    50   Input ~ 0
B0+_top
Text GLabel 6900 2500 0    50   Input ~ 0
B0-_top
Text GLabel 6900 2700 0    50   Input ~ 0
A0+_top
Wire Wire Line
	7550 2400 7700 2400
Wire Wire Line
	6900 2400 7050 2400
Text GLabel 6900 2400 0    50   Input ~ 0
Light1_top
Text GLabel 7700 2400 2    50   Input ~ 0
Light0_top
Connection ~ 9450 1350
Wire Wire Line
	9450 2050 9600 2050
Wire Wire Line
	9600 1950 9450 1950
Wire Wire Line
	9450 1850 9600 1850
Wire Wire Line
	9600 1750 9450 1750
Text GLabel 9450 1750 0    50   Input ~ 0
CS
Text GLabel 9450 2050 0    50   Input ~ 0
SIPO
Text GLabel 9450 1950 0    50   Input ~ 0
SOPI
Text GLabel 9450 1850 0    50   Input ~ 0
SCK
Wire Wire Line
	9450 1450 9600 1450
Wire Wire Line
	9450 1350 9450 1450
Wire Wire Line
	7550 2000 7700 2000
Wire Wire Line
	7700 2100 7550 2100
Wire Wire Line
	7550 2200 7700 2200
Wire Wire Line
	10100 1950 10250 1950
Wire Wire Line
	10250 2050 10100 2050
Wire Wire Line
	10100 2150 10250 2150
Wire Wire Line
	9550 7650 9750 7650
Wire Wire Line
	9750 7750 9550 7750
Text GLabel 10250 1850 2    50   Input ~ 0
RX1
Text GLabel 10250 1750 2    50   Input ~ 0
TX1
Text GLabel 7700 1900 2    50   Input ~ 0
RX1
Text GLabel 7700 1800 2    50   Input ~ 0
TX1
Wire Wire Line
	10250 1750 10100 1750
Wire Wire Line
	10100 1850 10250 1850
Wire Wire Line
	7700 1800 7550 1800
Wire Wire Line
	7550 1900 7700 1900
Wire Wire Line
	7550 1600 7700 1600
Wire Wire Line
	7700 1700 7550 1700
Wire Wire Line
	10100 1550 10250 1550
Wire Wire Line
	10250 1650 10100 1650
Wire Wire Line
	7550 7050 7750 7050
Wire Wire Line
	7750 7150 7550 7150
NoConn ~ 7050 1700
NoConn ~ 7050 1600
NoConn ~ 9600 1550
NoConn ~ 9600 1650
NoConn ~ 7750 6450
NoConn ~ 7750 6550
Wire Wire Line
	10250 2250 10100 2250
Text GLabel 10250 2250 2    50   Input ~ 0
PWM1
$Comp
L MicroMod_tinycar-rescue:caster U7
U 1 1
P 13950 7700
F 0 "U7" H 14228 7746 50  0000 L CNN
F 1 "caster" H 14228 7655 50  0000 L CNN
F 2 "MicroMod_tinycar_footprint_library:tiny_caster" H 13950 7700 50  0001 C CNN
F 3 "" H 13950 7700 50  0001 C CNN
	1    13950 7700
	1    0    0    -1  
$EndComp
NoConn ~ 9550 7250
NoConn ~ 9550 7350
Wire Notes Line
	11750 8500 16050 8500
Text Notes 11850 8650 0    50   ~ 0
Panelization
$Comp
L MicroMod_tinycar-rescue:MouseBite U8
U 1 1
P 14000 9300
F 0 "U8" H 14000 9615 50  0000 C CNN
F 1 "MouseBite" H 14000 9524 50  0000 C CNN
F 2 "MicroMod_tinycar_footprint_library:mouse-bite-2.54mm-slot" H 14000 9300 50  0001 C CNN
F 3 "" H 14000 9300 50  0001 C CNN
	1    14000 9300
	1    0    0    -1  
$EndComp
Text Notes 12750 10400 0    197  ~ 0
MicroMod TinyCar\n
$EndSCHEMATC
